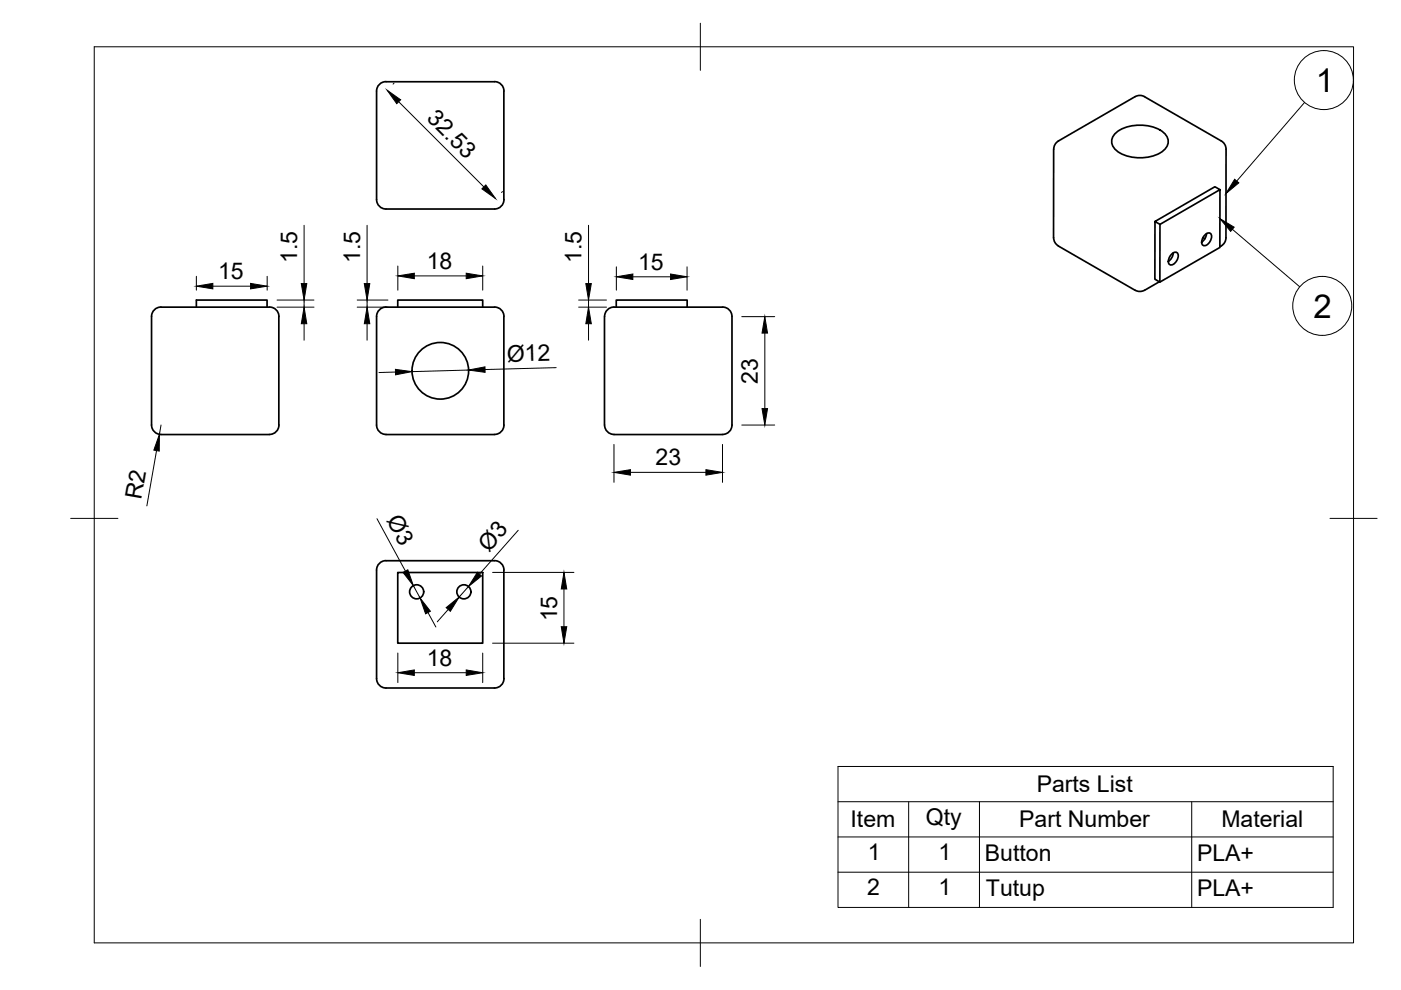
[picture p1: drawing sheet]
<svg xmlns="http://www.w3.org/2000/svg" width="297mm" height="210mm" viewBox="0 0 297 210" stroke-linecap="round" stroke-linejoin="round" font-family="sans-serif">
<!-- layer: Visible -->
<g fill="none" stroke="#000" stroke-width=".36">
<path d="M106.8 19.3v23M106.8 19.3a2 2 0 0 0-2-2h-23a1.96 1.96 0 0 0-2 2v23M224.4 29.9a2 2 0 0 0-1 1.7v18.8M236.7 28a8.9 8.9 0 0 1 9.9 0 2.36 2.36 0 0 1 0 4 8.9 8.9 0 0 1-9.8 0 2.36 2.36 0 0 1-.1-4zM240.6 20.5l-16.2 9.4M240.7 20.5a2 2 0 0 1 2 0l16.3 9.4a1.98 1.98 0 0 1 .9 1.7v18.8a2.13 2.13 0 0 1-1.3 1.9M106.8 42.3a2 2 0 0 1-2 2h-23a2 2 0 0 1-2-2M223.4 50.4a2 2 0 0 0 1 1.7l16.3 9.4M245.8 59.7l-3.1 1.8a2 2 0 0 1-2 0M245.9 47.6v12.2M248.4 53.9a.77 .77 0 0 1 1.4 0 1.95 1.95 0 0 1-1.7 2.3 1.29 1.29 0 0 1 0-2zM248.8 53.6a2.34 2.34 0 0 1-1.1 1.8"/>
<path d="M255 50.4l.5 .2M255.5 49.8a.77 .77 0 0 1 1.3 0 1.95 1.95 0 0 1-1.6 2.3 1.29 1.29 0 0 1 0-2zM255.8 49.5a2.34 2.34 0 0 1-1 1.8M258.7 40.2l-1.1-.6-12.7 7.4 1 .6 12.8-7.4-.1 12.3-12.7 7.3-1-.6v-12.2M34.1 65.1h23M34.1 65.1a2 2 0 0 0-2 2v23a2 2 0 0 0 2 2h23a2.04 2.04 0 0 0 2-2M41.6 65.1v-1.5h15v1.5M57.1 65.1a2 2 0 0 1 2 2M59.1 67.1v23M81.8 65.1h23M81.8 65.1a2 2 0 0 0-2 2v23a2.04 2.04 0 0 0 2 2h23a2 2 0 0 0 2-2M84.3 65.1v-1.5h18v1.5"/>
<path d="M104.8 65.1a2 2 0 0 1 2 2M106.8 67.1v23M130.2 65.1h23M130.7 65.1v-1.5h15v1.5M153.2 65.1a2 2 0 0 1 2 2v23a2 2 0 0 1-2 2h-23a2.04 2.04 0 0 1-2-2v-23a2.04 2.04 0 0 1 2-2M84.3 121.4h18v15h-18zM106.8 120.9v23M106.8 120.9a2 2 0 0 0-2-2h-23a1.96 1.96 0 0 0-2 2v23M79.8 143.9a2 2 0 0 0 2 2h23a2 2 0 0 0 2-2"/>
<circle cx="93.4" cy="78.6" r="6"/>
<circle cx="88.3" cy="125.5" r="1.49"/>
<circle cx="98.4" cy="125.5" r="1.49"/>
</g>
<!-- layer: BORDER -->
<path d="M20 9.9h267v190h-267zM148.5 4.9v10M15 109.9h10M282 109.9h10M148.5 194.9v10" fill="none" stroke="#000" stroke-width=".21"/>
<!-- layer: FD_Dimensions -->
<g fill="none" stroke="#000" stroke-width=".21">
<path d="M83.5 17.6l-.2 .2M84.5 21.6l18.1 18M41.6 58.6v2.9M56.6 58.6v2.9M64.5 47.8v12.3M77.8 47.8v12.3M84.3 56.4v5.1M87.8 58.5h11M102.3 56.4v5.1M106.5 40.6l-.2 .2M124.8 47.8v12.3M130.7 56.6v4.9"/>
<path d="M134.2 58.7h8M145.7 56.6v4.9M45.1 60.7h8M58.7 65.1h7.9M58.7 63.6h7.9M64.5 63.6v1.5M64.5 68.6v3.5M75.7 65.1h6.6M75.7 63.6h6.6M77.8 63.6v1.5M77.8 68.6v3.5M83.8 78.9l-3.5 .1"/>
<path d="M99.3 78.5l-11.9 .3M117.9 77.9l-15.1 .5M122.7 65.1h5.9M122.7 63.6h5.9M124.8 63.6v1.5M124.8 68.6v3.5M157.3 67.1h7M162.2 70.6v16M33.2 95.5l-2.1 11.8M34.1 90.1l-.3 2M130.2 94.2v8.1M153.2 94.2v8.1"/>
<path d="M157.3 90.1h7M79.9 110l6.1 11.1M109.9 112.4l-8.2 9.3M133.7 100.2h16M84.3 138.5v6.2M87.6 124.2l1.5 2.6M90.7 129.9l1.7 3M95 129.2l-2.3 2.6M99.3 124.3l-2 2.3M102.3 138.5v6.2M104.4 136.4h17.3M104.4 121.4h17.3"/>
<path d="M119.6 124.9v8M87.8 142.6h11"/>
</g>
<g fill="#000" stroke="#000" stroke-width=".21">
<path d="M82.1 19.1l2.8 2.1-.8 .8zM102.2 40l.8-.8 2.1 2.9zM84.3 58.5l3.5-.6v1.2zM98.8 57.9l3.5 .6-3.5 .6zM130.7 58.7l3.5-.6v1.2zM142.2 58.1l3.5 .6-3.5 .6zM41.6 60.7l3.5-.6v1.1zM53.1 60.1l3.5 .6-3.5 .5zM64.5 65.1l.5 3.5h-1.1zM63.9 60.1h1.1l-.5 3.5zM77.8 65.1l.6 3.5h-1.2zM77.2 60.1h1.2l-.6 3.5z"/>
<path d="M83.8 78.3l3.6 .5-3.5 .7zM99.3 78.5l3.5-.7v1.1zM124.8 65.1l.6 3.5h-1.2zM124.2 60.1h1.2l-.6 3.5zM162.2 67.1l.5 3.5h-1.1zM33.8 92.1v3.5l-1.2-.2zM130.2 100.2l3.5-.6v1.1zM149.7 99.6l3.5 .6-3.5 .5zM161.6 86.6h1.1l-.5 3.5zM85.4 121.4l1.1-.6 1.1 3.4zM89.1 126.8l2.1 2.8-1 .5zM94.6 128.8l2.7-2.2-1.8 3z"/>
<path d="M101.2 121.3l.9 .8-2.8 2.2zM119 132.9h1.2l-.6 3.5zM119.6 121.4l.6 3.5h-1.2zM84.3 142.6l3.5-.6v1.2zM98.8 142l3.5 .6-3.5 .6z"/>
</g>
<!-- layer: Parts Lists -->
<path d="M177.7 162.5h105v29.9h-105zM177.7 170h105M177.7 177.5h105M192.7 170v22.4M207.7 170v22.4M252.7 170v22.4M177.7 184.9h105" fill="none" stroke="#000" stroke-width=".21"/>
<!-- layer: Balloons -->
<g fill="none" stroke="#000" stroke-width=".21">
<circle cx="280.7" cy="17" r="6.3"/>
<circle cx="280.3" cy="64.9" r="6.3"/>
</g>
<!-- layer: 0 -->
<path d="M261.8 38l.9 .8-2.8 2.2zM258.6 46.3l3.1 1.9-.8 .9z" fill="#000" stroke="#000" stroke-width=".21"/>
<path d="M276.6 21.7l-14.4 16.7M261.3 48.6l14.3 12.2" fill="none" stroke="#000" stroke-width=".21"/>
<g font-size="7">
<text x="279" y="19.5">1</text>
<text x="278.5" y="67.4">2</text>
</g>
<g font-size="4.9">
<text x="90.3" y="25.2" transform="rotate(45 90.3 25.2)">32.53</text>
<text x="46.2" y="59.2">15</text>
<text x="63" y="55.8" transform="rotate(-90 63 55.8)">1.5</text>
<text x="76.4" y="55.8" transform="rotate(-90 76.4 55.8)">1.5</text>
<text x="90.5" y="57">18</text>
<text x="123.3" y="55.8" transform="rotate(-90 123.3 55.8)">1.5</text>
<text x="135.3" y="57.2">15</text>
<text x="107.5" y="76.7" transform="rotate(-2 107.5 76.7)">Ø12</text>
<text x="160.7" y="81.3" transform="rotate(-90 160.7 81.3)">23</text>
<text x="139" y="98.7">23</text>
<text x="29.9" y="106" transform="rotate(-80 29.9 106)">R2</text>
<text x="81.9" y="110.3" transform="rotate(62 81.9 110.3)">Ø3</text>
<text x="103.6" y="117.2" transform="rotate(-49 103.6 117.2)">Ø3</text>
<text x="118.1" y="131.8" transform="rotate(-90 118.1 131.8)">15</text>
<text x="90.5" y="141.2">18</text>
<text x="219.8" y="168">Parts List</text>
<text x="180.3" y="175.4">Item</text>
<text x="196.3" y="175">Qty</text>
<text x="216.1" y="175.4">Part Number</text>
<text x="259" y="175.4">Material</text>
<text x="184" y="182.4">1</text>
<text x="199" y="182.4">1</text>
<text x="208.8" y="182.4">Button</text>
<text x="253.8" y="182.4">PLA+</text>
<text x="183.9" y="189.8">2</text>
<text x="199" y="189.8">1</text>
<text x="209" y="189.9">Tutup</text>
<text x="253.8" y="189.9">PLA+</text>
</g>
</svg>
